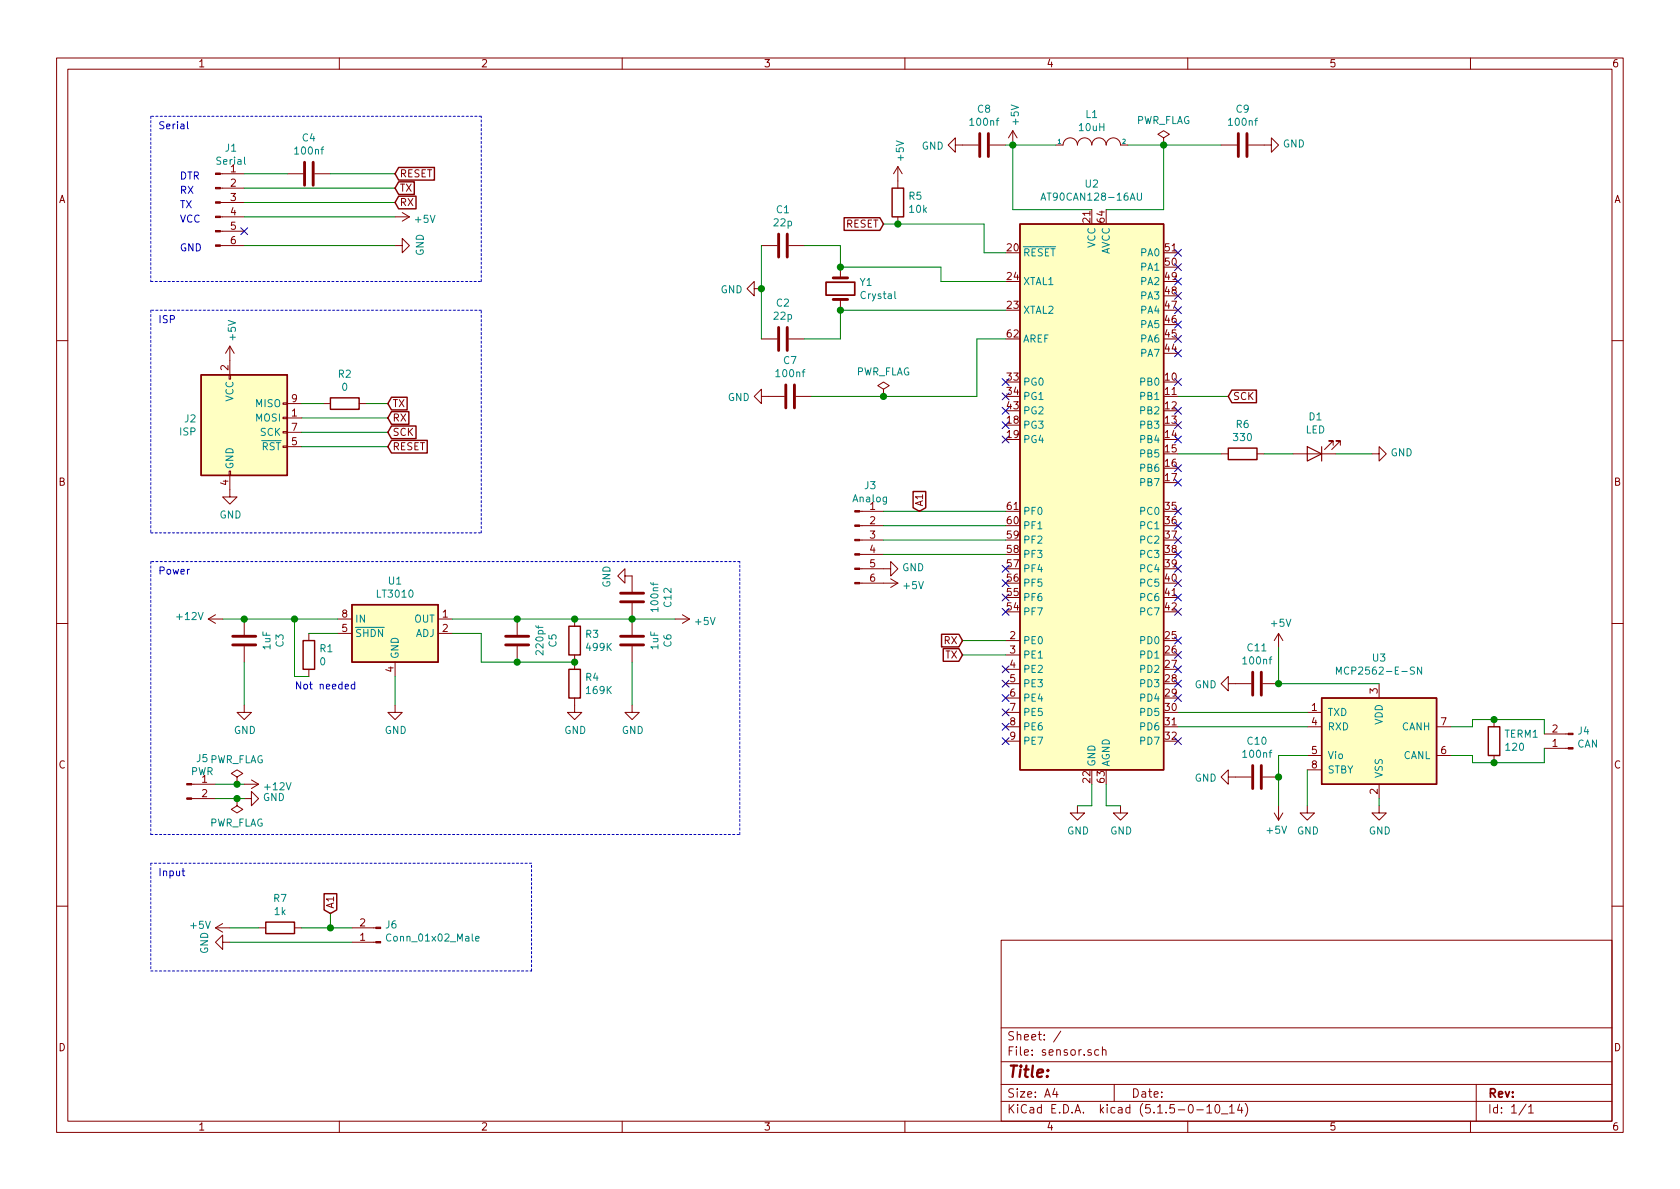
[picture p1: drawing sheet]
EESchema Schematic File Version 5
EELAYER 34 0
EELAYER END
$Descr A4 11693 8268
encoding utf-8
Sheet 1 1
Title ""
Date ""
Rev ""
Comp ""
Comment1 ""
Comment2 ""
Comment3 ""
Comment4 ""
Comment5 ""
Comment6 ""
Comment7 ""
Comment8 ""
Comment9 ""
$EndDescr
Connection ~ 5850 1850
Connection ~ 5850 2150
Connection ~ 5300 2000
Connection ~ 8900 4750
Connection ~ 3600 4300
Connection ~ 4000 4300
Connection ~ 3600 4600
Connection ~ 4000 4600
Connection ~ 4400 4300
Connection ~ 6250 1550
Connection ~ 10400 5000
Connection ~ 10400 5300
Connection ~ 2050 4300
Connection ~ 1700 4300
Connection ~ 1650 5450
Connection ~ 8100 1000
Connection ~ 7050 1000
Connection ~ 6150 2750
Connection ~ 1650 5550
Connection ~ 8900 5400
Connection ~ 2300 6450
NoConn ~ 1700 1600
NoConn ~ 7000 5150
NoConn ~ 7000 5050
NoConn ~ 7000 4950
NoConn ~ 7000 4850
NoConn ~ 7000 4750
NoConn ~ 7000 4650
NoConn ~ 8200 5150
NoConn ~ 8200 4850
NoConn ~ 8200 4750
NoConn ~ 8200 4650
NoConn ~ 8200 4550
NoConn ~ 8200 4450
NoConn ~ 7000 3050
NoConn ~ 7000 2950
NoConn ~ 7000 2850
NoConn ~ 7000 2750
NoConn ~ 7000 2650
NoConn ~ 8200 2650
NoConn ~ 8200 2450
NoConn ~ 8200 2350
NoConn ~ 8200 2250
NoConn ~ 8200 2150
NoConn ~ 8200 2050
NoConn ~ 8200 1950
NoConn ~ 8200 1850
NoConn ~ 8200 1750
NoConn ~ 8200 2850
NoConn ~ 8200 2950
NoConn ~ 8200 3050
NoConn ~ 8200 3250
NoConn ~ 8200 3350
NoConn ~ 8200 3550
NoConn ~ 8200 3650
NoConn ~ 8200 3750
NoConn ~ 8200 3850
NoConn ~ 8200 3950
NoConn ~ 8200 4050
NoConn ~ 8200 4150
NoConn ~ 8200 4250
NoConn ~ 7000 3950
NoConn ~ 7000 4050
NoConn ~ 7000 4150
NoConn ~ 7000 4250
Wire Wire Line
	1500 5550 1650 5550
Wire Wire Line
	1600 6450 1800 6450
Wire Wire Line
	1650 5450 1500 5450
Wire Wire Line
	1650 5550 1700 5550
Wire Wire Line
	1700 1300 2750 1300
Wire Wire Line
	1700 4300 1550 4300
Wire Wire Line
	1700 4300 2050 4300
Wire Wire Line
	1700 4900 1700 4600
Wire Wire Line
	1700 5450 1650 5450
Wire Wire Line
	2000 1200 1700 1200
Wire Wire Line
	2050 4300 2350 4300
Wire Wire Line
	2050 4700 2050 4300
Wire Wire Line
	2150 4700 2050 4700
Wire Wire Line
	2250 2800 2100 2800
Wire Wire Line
	2300 1200 2750 1200
Wire Wire Line
	2300 6350 2300 6450
Wire Wire Line
	2300 6450 2100 6450
Wire Wire Line
	2300 6450 2450 6450
Wire Wire Line
	2350 4400 2150 4400
Wire Wire Line
	2450 6550 1600 6550
Wire Wire Line
	2550 2800 2700 2800
Wire Wire Line
	2700 2900 2100 2900
Wire Wire Line
	2700 3000 2100 3000
Wire Wire Line
	2700 3100 2100 3100
Wire Wire Line
	2750 1400 1700 1400
Wire Wire Line
	2750 1500 1700 1500
Wire Wire Line
	2750 1700 1700 1700
Wire Wire Line
	2750 4900 2750 4700
Wire Wire Line
	3150 4300 3600 4300
Wire Wire Line
	3350 4400 3150 4400
Wire Wire Line
	3350 4600 3350 4400
Wire Wire Line
	3600 4300 4000 4300
Wire Wire Line
	3600 4600 3350 4600
Wire Wire Line
	4000 4300 4400 4300
Wire Wire Line
	4000 4600 3600 4600
Wire Wire Line
	4400 4300 4700 4300
Wire Wire Line
	4400 4900 4400 4600
Wire Wire Line
	5300 2000 5300 1700
Wire Wire Line
	5300 2350 5300 2000
Wire Wire Line
	5650 2750 6150 2750
Wire Wire Line
	5850 1700 5600 1700
Wire Wire Line
	5850 1850 5850 1700
Wire Wire Line
	5850 2150 5850 2350
Wire Wire Line
	5850 2150 7000 2150
Wire Wire Line
	5850 2350 5600 2350
Wire Wire Line
	6150 1550 6250 1550
Wire Wire Line
	6150 2750 6800 2750
Wire Wire Line
	6250 1550 6850 1550
Wire Wire Line
	6550 1850 5850 1850
Wire Wire Line
	6550 1950 6550 1850
Wire Wire Line
	6700 4450 7000 4450
Wire Wire Line
	6800 2350 6800 2750
Wire Wire Line
	6850 1550 6850 1750
Wire Wire Line
	6850 1750 7000 1750
Wire Wire Line
	7000 1950 6550 1950
Wire Wire Line
	7000 2350 6800 2350
Wire Wire Line
	7000 3550 6150 3550
Wire Wire Line
	7000 3650 6150 3650
Wire Wire Line
	7000 3750 6150 3750
Wire Wire Line
	7000 3850 6150 3850
Wire Wire Line
	7000 4550 6700 4550
Wire Wire Line
	7050 1000 7000 1000
Wire Wire Line
	7050 1000 7050 1450
Wire Wire Line
	7050 1000 7350 1000
Wire Wire Line
	7050 1450 7600 1450
Wire Wire Line
	7600 5450 7600 5600
Wire Wire Line
	7600 5600 7500 5600
Wire Wire Line
	7700 1450 8100 1450
Wire Wire Line
	7700 5450 7700 5600
Wire Wire Line
	7700 5600 7800 5600
Wire Wire Line
	7850 1000 8100 1000
Wire Wire Line
	8100 1000 8500 1000
Wire Wire Line
	8100 1450 8100 1000
Wire Wire Line
	8200 4950 9100 4950
Wire Wire Line
	8200 5050 9100 5050
Wire Wire Line
	8500 3150 8200 3150
Wire Wire Line
	8550 2750 8200 2750
Wire Wire Line
	8900 4500 8900 4750
Wire Wire Line
	8900 5250 8900 5400
Wire Wire Line
	8900 5400 8900 5600
Wire Wire Line
	9000 3150 8800 3150
Wire Wire Line
	9100 5250 8900 5250
Wire Wire Line
	9100 5350 9100 5600
Wire Wire Line
	9550 3150 9300 3150
Wire Wire Line
	9600 4750 8900 4750
Wire Wire Line
	9600 5550 9600 5600
Wire Wire Line
	10250 5000 10250 5050
Wire Wire Line
	10250 5000 10400 5000
Wire Wire Line
	10250 5050 10100 5050
Wire Wire Line
	10250 5250 10100 5250
Wire Wire Line
	10250 5300 10250 5250
Wire Wire Line
	10250 5300 10400 5300
Wire Wire Line
	10400 5000 10750 5000
Wire Wire Line
	10400 5300 10750 5300
Wire Wire Line
	10750 5100 10750 5000
Wire Wire Line
	10750 5200 10750 5300
Wire Notes Line
	1050 800  1050 1950
Wire Notes Line
	1050 1950 3350 1950
Wire Notes Line
	1050 2150 1050 3700
Wire Notes Line
	1050 3700 3350 3700
Wire Notes Line
	1050 3900 1050 5800
Wire Notes Line
	1050 5800 5150 5800
Wire Notes Line
	1050 6000 1050 6750
Wire Notes Line
	1050 6750 3700 6750
Wire Notes Line
	3350 800  1050 800 
Wire Notes Line
	3350 1950 3350 800 
Wire Notes Line
	3350 2150 1050 2150
Wire Notes Line
	3350 3700 3350 2150
Wire Notes Line
	3700 6000 1050 6000
Wire Notes Line
	3700 6750 3700 6000
Wire Notes Line
	5150 3900 1050 3900
Wire Notes Line
	5150 5800 5150 3900
Text Notes 1100 900  0    50   ~ 0
Serial
Text Notes 1100 2250 0    50   ~ 0
ISP
Text Notes 1100 4000 0    50   ~ 0
Power
Text Notes 1100 6100 0    50   ~ 0
Input
Text Notes 1250 1250 0    50   ~ 0
DTR
Text Notes 1250 1350 0    50   ~ 0
RX
Text Notes 1250 1450 0    50   ~ 0
TX
Text Notes 1250 1550 0    50   ~ 0
VCC
Text Notes 1250 1750 0    50   ~ 0
GND\n
Text Notes 2050 4800 0    50   ~ 0
Not needed
Text GLabel 2300 6350 1    50   Input ~ 0
A1
Text GLabel 2700 2800 2    50   Input ~ 0
TX
Text GLabel 2700 2900 2    50   Input ~ 0
RX
Text GLabel 2700 3000 2    50   Input ~ 0
SCK
Text GLabel 2700 3100 2    50   Input ~ 0
RESET
Text GLabel 2750 1200 2    50   Input ~ 0
RESET
Text GLabel 2750 1300 2    50   Input ~ 0
TX
Text GLabel 2750 1400 2    50   Input ~ 0
RX
Text GLabel 6150 1550 0    50   Input ~ 0
RESET
Text GLabel 6400 3550 1    50   Input ~ 0
A1
Text GLabel 6700 4450 0    50   Input ~ 0
RX
Text GLabel 6700 4550 0    50   Input ~ 0
TX
Text GLabel 8550 2750 2    50   Input ~ 0
SCK
$Comp
L power:PWR_FLAG #FLG0101
U 1 1
P 1650 5450
F 0 "#FLG0101" H 1650 5525 50  0001 C CNN
F 1 "PWR_FLAG" H 1650 5623 50  0000 C CNN
F 2 "" H 1650 5450 50  0001 C CNN
F 3 "~" H 1650 5450 50  0001 C CNN
	1    1650 5450
	1    0    0    -1  
$EndComp
$Comp
L power:PWR_FLAG #FLG0104
U 1 1
P 1650 5550
F 0 "#FLG0104" H 1650 5625 50  0001 C CNN
F 1 "PWR_FLAG" H 1650 5723 50  0000 C CNN
F 2 "" H 1650 5550 50  0001 C CNN
F 3 "~" H 1650 5550 50  0001 C CNN
	1    1650 5550
	-1   0    0    1   
$EndComp
$Comp
L power:PWR_FLAG #FLG0102
U 1 1
P 6150 2750
F 0 "#FLG0102" H 6150 2825 50  0001 C CNN
F 1 "PWR_FLAG" H 6150 2923 50  0000 C CNN
F 2 "" H 6150 2750 50  0001 C CNN
F 3 "~" H 6150 2750 50  0001 C CNN
	1    6150 2750
	1    0    0    -1  
$EndComp
$Comp
L power:PWR_FLAG #FLG0103
U 1 1
P 8100 1000
F 0 "#FLG0103" H 8100 1075 50  0001 C CNN
F 1 "PWR_FLAG" H 8100 1173 50  0000 C CNN
F 2 "" H 8100 1000 50  0001 C CNN
F 3 "~" H 8100 1000 50  0001 C CNN
	1    8100 1000
	1    0    0    -1  
$EndComp
$Comp
L power:+12V #PWR0113
U 1 1
P 1550 4300
F 0 "#PWR0113" H 1550 4150 50  0001 C CNN
F 1 "+12V" V 1565 4428 50  0000 L CNN
F 2 "" H 1550 4300 50  0001 C CNN
F 3 "" H 1550 4300 50  0001 C CNN
	1    1550 4300
	0    -1   -1   0   
$EndComp
$Comp
L power:+5V #PWR0123
U 1 1
P 1600 2500
F 0 "#PWR0123" H 1600 2350 50  0001 C CNN
F 1 "+5V" V 1615 2628 50  0000 L CNN
F 2 "" H 1600 2500 50  0001 C CNN
F 3 "" H 1600 2500 50  0001 C CNN
	1    1600 2500
	1    0    0    -1  
$EndComp
$Comp
L power:+5V #PWR0130
U 1 1
P 1600 6450
F 0 "#PWR0130" H 1600 6300 50  0001 C CNN
F 1 "+5V" V 1615 6578 50  0000 L CNN
F 2 "" H 1600 6450 50  0001 C CNN
F 3 "" H 1600 6450 50  0001 C CNN
	1    1600 6450
	0    -1   -1   0   
$EndComp
$Comp
L power:+12V #PWR0125
U 1 1
P 1700 5450
F 0 "#PWR0125" H 1700 5300 50  0001 C CNN
F 1 "+12V" V 1715 5578 50  0000 L CNN
F 2 "" H 1700 5450 50  0001 C CNN
F 3 "" H 1700 5450 50  0001 C CNN
	1    1700 5450
	0    1    1    0   
$EndComp
$Comp
L power:+5V #PWR0120
U 1 1
P 2750 1500
F 0 "#PWR0120" H 2750 1350 50  0001 C CNN
F 1 "+5V" V 2765 1628 50  0000 L CNN
F 2 "" H 2750 1500 50  0001 C CNN
F 3 "" H 2750 1500 50  0001 C CNN
	1    2750 1500
	0    1    1    0   
$EndComp
$Comp
L power:+5V #PWR0115
U 1 1
P 4700 4300
F 0 "#PWR0115" H 4700 4150 50  0001 C CNN
F 1 "+5V" V 4715 4428 50  0000 L CNN
F 2 "" H 4700 4300 50  0001 C CNN
F 3 "" H 4700 4300 50  0001 C CNN
	1    4700 4300
	0    1    1    0   
$EndComp
$Comp
L power:+5V #PWR0129
U 1 1
P 6150 4050
F 0 "#PWR0129" H 6150 3900 50  0001 C CNN
F 1 "+5V" V 6165 4178 50  0000 L CNN
F 2 "" H 6150 4050 50  0001 C CNN
F 3 "" H 6150 4050 50  0001 C CNN
	1    6150 4050
	0    1    1    0   
$EndComp
$Comp
L power:+5V #PWR0119
U 1 1
P 6250 1250
F 0 "#PWR0119" H 6250 1100 50  0001 C CNN
F 1 "+5V" V 6265 1378 50  0000 L CNN
F 2 "" H 6250 1250 50  0001 C CNN
F 3 "" H 6250 1250 50  0001 C CNN
	1    6250 1250
	1    0    0    -1  
$EndComp
$Comp
L power:+5V #PWR0103
U 1 1
P 7050 1000
F 0 "#PWR0103" H 7050 850 50  0001 C CNN
F 1 "+5V" V 7065 1128 50  0000 L CNN
F 2 "" H 7050 1000 50  0001 C CNN
F 3 "" H 7050 1000 50  0001 C CNN
	1    7050 1000
	1    0    0    -1  
$EndComp
$Comp
L power:+5V #PWR0107
U 1 1
P 8900 4500
F 0 "#PWR0107" H 8900 4350 50  0001 C CNN
F 1 "+5V" H 8915 4673 50  0000 C CNN
F 2 "" H 8900 4500 50  0001 C CNN
F 3 "" H 8900 4500 50  0001 C CNN
	1    8900 4500
	1    0    0    -1  
$EndComp
$Comp
L power:+5V #PWR0110
U 1 1
P 8900 5600
F 0 "#PWR0110" H 8900 5450 50  0001 C CNN
F 1 "+5V" H 8915 5773 50  0000 C CNN
F 2 "" H 8900 5600 50  0001 C CNN
F 3 "" H 8900 5600 50  0001 C CNN
	1    8900 5600
	-1   0    0    1   
$EndComp
$Comp
L power:GND #PWR0122
U 1 1
P 1600 3400
F 0 "#PWR0122" H 1600 3150 50  0001 C CNN
F 1 "GND" H 1605 3227 50  0000 C CNN
F 2 "" H 1600 3400 50  0001 C CNN
F 3 "" H 1600 3400 50  0001 C CNN
	1    1600 3400
	1    0    0    -1  
$EndComp
$Comp
L power:GND #PWR0131
U 1 1
P 1600 6550
F 0 "#PWR0131" H 1600 6300 50  0001 C CNN
F 1 "GND" H 1605 6377 50  0000 C CNN
F 2 "" H 1600 6550 50  0001 C CNN
F 3 "" H 1600 6550 50  0001 C CNN
	1    1600 6550
	0    1    1    0   
$EndComp
$Comp
L power:GND #PWR0118
U 1 1
P 1700 4900
F 0 "#PWR0118" H 1700 4650 50  0001 C CNN
F 1 "GND" H 1705 4727 50  0000 C CNN
F 2 "" H 1700 4900 50  0001 C CNN
F 3 "" H 1700 4900 50  0001 C CNN
	1    1700 4900
	1    0    0    -1  
$EndComp
$Comp
L power:GND #PWR0124
U 1 1
P 1700 5550
F 0 "#PWR0124" H 1700 5300 50  0001 C CNN
F 1 "GND" V 1705 5422 50  0000 R CNN
F 2 "" H 1700 5550 50  0001 C CNN
F 3 "" H 1700 5550 50  0001 C CNN
	1    1700 5550
	0    -1   -1   0   
$EndComp
$Comp
L power:GND #PWR0121
U 1 1
P 2750 1700
F 0 "#PWR0121" H 2750 1450 50  0001 C CNN
F 1 "GND" H 2755 1527 50  0000 C CNN
F 2 "" H 2750 1700 50  0001 C CNN
F 3 "" H 2750 1700 50  0001 C CNN
	1    2750 1700
	0    -1   -1   0   
$EndComp
$Comp
L power:GND #PWR0114
U 1 1
P 2750 4900
F 0 "#PWR0114" H 2750 4650 50  0001 C CNN
F 1 "GND" H 2755 4727 50  0000 C CNN
F 2 "" H 2750 4900 50  0001 C CNN
F 3 "" H 2750 4900 50  0001 C CNN
	1    2750 4900
	1    0    0    -1  
$EndComp
$Comp
L power:GND #PWR0116
U 1 1
P 4000 4900
F 0 "#PWR0116" H 4000 4650 50  0001 C CNN
F 1 "GND" H 4005 4727 50  0000 C CNN
F 2 "" H 4000 4900 50  0001 C CNN
F 3 "" H 4000 4900 50  0001 C CNN
	1    4000 4900
	1    0    0    -1  
$EndComp
$Comp
L power:GND #PWR0132
U 1 1
P 4400 4000
F 0 "#PWR0132" H 4400 3750 50  0001 C CNN
F 1 "GND" H 4405 3827 50  0000 C CNN
F 2 "" H 4400 4000 50  0001 C CNN
F 3 "" H 4400 4000 50  0001 C CNN
	1    4400 4000
	0    1    1    0   
$EndComp
$Comp
L power:GND #PWR0117
U 1 1
P 4400 4900
F 0 "#PWR0117" H 4400 4650 50  0001 C CNN
F 1 "GND" H 4405 4727 50  0000 C CNN
F 2 "" H 4400 4900 50  0001 C CNN
F 3 "" H 4400 4900 50  0001 C CNN
	1    4400 4900
	1    0    0    -1  
$EndComp
$Comp
L power:GND #PWR0101
U 1 1
P 5300 2000
F 0 "#PWR0101" H 5300 1750 50  0001 C CNN
F 1 "GND" V 5305 1872 50  0000 R CNN
F 2 "" H 5300 2000 50  0001 C CNN
F 3 "" H 5300 2000 50  0001 C CNN
	1    5300 2000
	0    1    1    0   
$EndComp
$Comp
L power:GND #PWR0105
U 1 1
P 5350 2750
F 0 "#PWR0105" H 5350 2500 50  0001 C CNN
F 1 "GND" V 5355 2622 50  0000 R CNN
F 2 "" H 5350 2750 50  0001 C CNN
F 3 "" H 5350 2750 50  0001 C CNN
	1    5350 2750
	0    1    1    0   
$EndComp
$Comp
L power:GND #PWR0126
U 1 1
P 6150 3950
F 0 "#PWR0126" H 6150 3700 50  0001 C CNN
F 1 "GND" V 6155 3822 50  0000 R CNN
F 2 "" H 6150 3950 50  0001 C CNN
F 3 "" H 6150 3950 50  0001 C CNN
	1    6150 3950
	0    -1   -1   0   
$EndComp
$Comp
L power:GND #PWR0104
U 1 1
P 6700 1000
F 0 "#PWR0104" H 6700 750 50  0001 C CNN
F 1 "GND" V 6705 872 50  0000 R CNN
F 2 "" H 6700 1000 50  0001 C CNN
F 3 "" H 6700 1000 50  0001 C CNN
	1    6700 1000
	0    1    1    0   
$EndComp
$Comp
L power:GND #PWR0127
U 1 1
P 7500 5600
F 0 "#PWR0127" H 7500 5350 50  0001 C CNN
F 1 "GND" H 7505 5427 50  0000 C CNN
F 2 "" H 7500 5600 50  0001 C CNN
F 3 "" H 7500 5600 50  0001 C CNN
	1    7500 5600
	1    0    0    -1  
$EndComp
$Comp
L power:GND #PWR0106
U 1 1
P 7800 5600
F 0 "#PWR0106" H 7800 5350 50  0001 C CNN
F 1 "GND" H 7805 5427 50  0000 C CNN
F 2 "" H 7800 5600 50  0001 C CNN
F 3 "" H 7800 5600 50  0001 C CNN
	1    7800 5600
	1    0    0    -1  
$EndComp
$Comp
L power:GND #PWR0108
U 1 1
P 8600 4750
F 0 "#PWR0108" H 8600 4500 50  0001 C CNN
F 1 "GND" V 8605 4622 50  0000 R CNN
F 2 "" H 8600 4750 50  0001 C CNN
F 3 "" H 8600 4750 50  0001 C CNN
	1    8600 4750
	0    1    1    0   
$EndComp
$Comp
L power:GND #PWR0112
U 1 1
P 8600 5400
F 0 "#PWR0112" H 8600 5150 50  0001 C CNN
F 1 "GND" V 8605 5272 50  0000 R CNN
F 2 "" H 8600 5400 50  0001 C CNN
F 3 "" H 8600 5400 50  0001 C CNN
	1    8600 5400
	0    1    1    0   
$EndComp
$Comp
L power:GND #PWR0128
U 1 1
P 8800 1000
F 0 "#PWR0128" H 8800 750 50  0001 C CNN
F 1 "GND" V 8805 872 50  0000 R CNN
F 2 "" H 8800 1000 50  0001 C CNN
F 3 "" H 8800 1000 50  0001 C CNN
	1    8800 1000
	0    -1   -1   0   
$EndComp
$Comp
L power:GND #PWR0111
U 1 1
P 9100 5600
F 0 "#PWR0111" H 9100 5350 50  0001 C CNN
F 1 "GND" H 9105 5427 50  0000 C CNN
F 2 "" H 9100 5600 50  0001 C CNN
F 3 "" H 9100 5600 50  0001 C CNN
	1    9100 5600
	1    0    0    -1  
$EndComp
$Comp
L power:GND #PWR0109
U 1 1
P 9550 3150
F 0 "#PWR0109" H 9550 2900 50  0001 C CNN
F 1 "GND" V 9555 3022 50  0000 R CNN
F 2 "" H 9550 3150 50  0001 C CNN
F 3 "" H 9550 3150 50  0001 C CNN
	1    9550 3150
	0    -1   -1   0   
$EndComp
$Comp
L power:GND #PWR0102
U 1 1
P 9600 5600
F 0 "#PWR0102" H 9600 5350 50  0001 C CNN
F 1 "GND" H 9605 5427 50  0000 C CNN
F 2 "" H 9600 5600 50  0001 C CNN
F 3 "" H 9600 5600 50  0001 C CNN
	1    9600 5600
	1    0    0    -1  
$EndComp
$Comp
L Device:R R7
U 1 1
P 1950 6450
F 0 "R7" V 1743 6450 50  0000 C CNN
F 1 "1k" V 1834 6450 50  0000 C CNN
F 2 "Resistor_SMD:R_0805_2012Metric_Pad1.15x1.40mm_HandSolder" V 1880 6450 50  0001 C CNN
F 3 "~" H 1950 6450 50  0001 C CNN
	1    1950 6450
	0    1    1    0   
$EndComp
$Comp
L Device:R R1
U 1 1
P 2150 4550
F 0 "R1" H 2220 4596 50  0000 L CNN
F 1 "0" H 2220 4505 50  0000 L CNN
F 2 "Resistor_SMD:R_0805_2012Metric_Pad1.15x1.40mm_HandSolder" V 2080 4550 50  0001 C CNN
F 3 "~" H 2150 4550 50  0001 C CNN
	1    2150 4550
	1    0    0    -1  
$EndComp
$Comp
L Device:R R2
U 1 1
P 2400 2800
F 0 "R2" V 2193 2800 50  0000 C CNN
F 1 "0" V 2284 2800 50  0000 C CNN
F 2 "Resistor_SMD:R_0805_2012Metric_Pad1.15x1.40mm_HandSolder" V 2330 2800 50  0001 C CNN
F 3 "~" H 2400 2800 50  0001 C CNN
	1    2400 2800
	0    1    1    0   
$EndComp
$Comp
L Device:R R3
U 1 1
P 4000 4450
F 0 "R3" H 4070 4496 50  0000 L CNN
F 1 "499K" H 4070 4405 50  0000 L CNN
F 2 "Resistor_SMD:R_0805_2012Metric_Pad1.15x1.40mm_HandSolder" V 3930 4450 50  0001 C CNN
F 3 "~" H 4000 4450 50  0001 C CNN
	1    4000 4450
	1    0    0    -1  
$EndComp
$Comp
L Device:R R4
U 1 1
P 4000 4750
F 0 "R4" H 4070 4796 50  0000 L CNN
F 1 "169K" H 4070 4705 50  0000 L CNN
F 2 "Resistor_SMD:R_0805_2012Metric_Pad1.15x1.40mm_HandSolder" V 3930 4750 50  0001 C CNN
F 3 "~" H 4000 4750 50  0001 C CNN
	1    4000 4750
	1    0    0    -1  
$EndComp
$Comp
L Device:R R5
U 1 1
P 6250 1400
F 0 "R5" H 6320 1446 50  0000 L CNN
F 1 "10k" H 6320 1355 50  0000 L CNN
F 2 "Resistor_SMD:R_0805_2012Metric_Pad1.15x1.40mm_HandSolder" V 6180 1400 50  0001 C CNN
F 3 "~" H 6250 1400 50  0001 C CNN
	1    6250 1400
	1    0    0    -1  
$EndComp
$Comp
L Device:R R6
U 1 1
P 8650 3150
F 0 "R6" V 8443 3150 50  0000 C CNN
F 1 "330" V 8534 3150 50  0000 C CNN
F 2 "Resistor_SMD:R_0805_2012Metric_Pad1.15x1.40mm_HandSolder" V 8580 3150 50  0001 C CNN
F 3 "~" H 8650 3150 50  0001 C CNN
	1    8650 3150
	0    1    1    0   
$EndComp
$Comp
L Device:R TERM1
U 1 1
P 10400 5150
F 0 "TERM1" H 10330 5104 50  0000 R CNN
F 1 "120" H 10330 5195 50  0000 R CNN
F 2 "Resistor_SMD:R_0805_2012Metric_Pad1.15x1.40mm_HandSolder" V 10330 5150 50  0001 C CNN
F 3 "~" H 10400 5150 50  0001 C CNN
	1    10400 5150
	-1   0    0    1   
$EndComp
$Comp
L pspice:INDUCTOR L1
U 1 1
P 7600 1000
F 0 "L1" H 7600 1215 50  0000 C CNN
F 1 "10uH" H 7600 1124 50  0000 C CNN
F 2 "Inductor_SMD:L_0805_2012Metric_Pad1.15x1.40mm_HandSolder" H 7600 1000 50  0001 C CNN
F 3 "~" H 7600 1000 50  0001 C CNN
	1    7600 1000
	1    0    0    -1  
$EndComp
$Comp
L Connector:Conn_01x02_Male J5
U 1 1
P 1300 5450
F 0 "J5" H 1408 5631 50  0000 C CNN
F 1 "PWR" H 1408 5540 50  0000 C CNN
F 2 "Connector_PinHeader_2.54mm:PinHeader_1x02_P2.54mm_Vertical" H 1300 5450 50  0001 C CNN
F 3 "~" H 1300 5450 50  0001 C CNN
	1    1300 5450
	1    0    0    -1  
$EndComp
$Comp
L Connector:Conn_01x02_Male J6
U 1 1
P 2650 6550
F 0 "J6" H 2622 6432 50  0000 R CNN
F 1 "Conn_01x02_Male" H 2622 6523 50  0000 R CNN
F 2 "Connector_PinHeader_2.54mm:PinHeader_1x02_P2.54mm_Vertical" H 2650 6550 50  0001 C CNN
F 3 "~" H 2650 6550 50  0001 C CNN
	1    2650 6550
	-1   0    0    1   
$EndComp
$Comp
L Connector:Conn_01x02_Male J4
U 1 1
P 10950 5200
F 0 "J4" H 10922 5082 50  0000 R CNN
F 1 "CAN" H 10922 5173 50  0000 R CNN
F 2 "Connector_PinHeader_2.54mm:PinHeader_1x02_P2.54mm_Vertical" H 10950 5200 50  0001 C CNN
F 3 "~" H 10950 5200 50  0001 C CNN
	1    10950 5200
	-1   0    0    1   
$EndComp
$Comp
L Device:LED D1
U 1 1
P 9150 3150
F 0 "D1" H 9143 2895 50  0000 C CNN
F 1 "LED" H 9143 2986 50  0000 C CNN
F 2 "LED_SMD:LED_0805_2012Metric_Pad1.15x1.40mm_HandSolder" H 9150 3150 50  0001 C CNN
F 3 "~" H 9150 3150 50  0001 C CNN
	1    9150 3150
	-1   0    0    1   
$EndComp
$Comp
L Device:C C3
U 1 1
P 1700 4450
F 0 "C3" V 1448 4450 50  0000 C CNN
F 1 "1uF" V 1539 4450 50  0000 C CNN
F 2 "Capacitor_SMD:C_0805_2012Metric_Pad1.15x1.40mm_HandSolder" H 1738 4300 50  0001 C CNN
F 3 "~" H 1700 4450 50  0001 C CNN
	1    1700 4450
	-1   0    0    1   
$EndComp
$Comp
L Device:C C4
U 1 1
P 2150 1200
F 0 "C4" V 1898 1200 50  0000 C CNN
F 1 "100nf" V 1989 1200 50  0000 C CNN
F 2 "Capacitor_SMD:C_0805_2012Metric_Pad1.15x1.40mm_HandSolder" H 2188 1050 50  0001 C CNN
F 3 "~" H 2150 1200 50  0001 C CNN
	1    2150 1200
	0    1    1    0   
$EndComp
$Comp
L Device:C C5
U 1 1
P 3600 4450
F 0 "C5" V 3348 4450 50  0000 C CNN
F 1 "220pf" V 3439 4450 50  0000 C CNN
F 2 "Capacitor_SMD:C_0805_2012Metric_Pad1.15x1.40mm_HandSolder" H 3638 4300 50  0001 C CNN
F 3 "~" H 3600 4450 50  0001 C CNN
	1    3600 4450
	-1   0    0    1   
$EndComp
$Comp
L Device:C C12
U 1 1
P 4400 4150
F 0 "C12" V 4148 4150 50  0000 C CNN
F 1 "100nf" V 4239 4150 50  0000 C CNN
F 2 "Capacitor_SMD:C_0805_2012Metric_Pad1.15x1.40mm_HandSolder" H 4438 4000 50  0001 C CNN
F 3 "~" H 4400 4150 50  0001 C CNN
	1    4400 4150
	-1   0    0    1   
$EndComp
$Comp
L Device:C C6
U 1 1
P 4400 4450
F 0 "C6" V 4148 4450 50  0000 C CNN
F 1 "1uF" V 4239 4450 50  0000 C CNN
F 2 "Capacitor_SMD:C_0805_2012Metric_Pad1.15x1.40mm_HandSolder" H 4438 4300 50  0001 C CNN
F 3 "~" H 4400 4450 50  0001 C CNN
	1    4400 4450
	-1   0    0    1   
$EndComp
$Comp
L Device:C C1
U 1 1
P 5450 1700
F 0 "C1" V 5198 1700 50  0000 C CNN
F 1 "22p" V 5289 1700 50  0000 C CNN
F 2 "Capacitor_SMD:C_0805_2012Metric_Pad1.15x1.40mm_HandSolder" H 5488 1550 50  0001 C CNN
F 3 "~" H 5450 1700 50  0001 C CNN
	1    5450 1700
	0    1    1    0   
$EndComp
$Comp
L Device:C C2
U 1 1
P 5450 2350
F 0 "C2" V 5198 2350 50  0000 C CNN
F 1 "22p" V 5289 2350 50  0000 C CNN
F 2 "Capacitor_SMD:C_0805_2012Metric_Pad1.15x1.40mm_HandSolder" H 5488 2200 50  0001 C CNN
F 3 "~" H 5450 2350 50  0001 C CNN
	1    5450 2350
	0    1    1    0   
$EndComp
$Comp
L Device:C C7
U 1 1
P 5500 2750
F 0 "C7" V 5248 2750 50  0000 C CNN
F 1 "100nf" V 5339 2750 50  0000 C CNN
F 2 "Capacitor_SMD:C_0805_2012Metric_Pad1.15x1.40mm_HandSolder" H 5538 2600 50  0001 C CNN
F 3 "~" H 5500 2750 50  0001 C CNN
	1    5500 2750
	0    1    1    0   
$EndComp
$Comp
L Device:C C8
U 1 1
P 6850 1000
F 0 "C8" V 6598 1000 50  0000 C CNN
F 1 "100nf" V 6689 1000 50  0000 C CNN
F 2 "Capacitor_SMD:C_0805_2012Metric_Pad1.15x1.40mm_HandSolder" H 6888 850 50  0001 C CNN
F 3 "~" H 6850 1000 50  0001 C CNN
	1    6850 1000
	0    1    1    0   
$EndComp
$Comp
L Device:C C9
U 1 1
P 8650 1000
F 0 "C9" V 8398 1000 50  0000 C CNN
F 1 "100nf" V 8489 1000 50  0000 C CNN
F 2 "Capacitor_SMD:C_0805_2012Metric_Pad1.15x1.40mm_HandSolder" H 8688 850 50  0001 C CNN
F 3 "~" H 8650 1000 50  0001 C CNN
	1    8650 1000
	0    1    1    0   
$EndComp
$Comp
L Device:C C11
U 1 1
P 8750 4750
F 0 "C11" V 8498 4750 50  0000 C CNN
F 1 "100nf" V 8589 4750 50  0000 C CNN
F 2 "Capacitor_SMD:C_0805_2012Metric_Pad1.15x1.40mm_HandSolder" H 8788 4600 50  0001 C CNN
F 3 "~" H 8750 4750 50  0001 C CNN
	1    8750 4750
	0    1    1    0   
$EndComp
$Comp
L Device:C C10
U 1 1
P 8750 5400
F 0 "C10" V 8498 5400 50  0000 C CNN
F 1 "100nf" V 8589 5400 50  0000 C CNN
F 2 "Capacitor_SMD:C_0805_2012Metric_Pad1.15x1.40mm_HandSolder" H 8788 5250 50  0001 C CNN
F 3 "~" H 8750 5400 50  0001 C CNN
	1    8750 5400
	0    1    1    0   
$EndComp
$Comp
L Device:Crystal Y1
U 1 1
P 5850 2000
F 0 "Y1" V 5804 2131 50  0000 L CNN
F 1 "Crystal" V 5895 2131 50  0000 L CNN
F 2 "Crystal:Crystal_HC49-4H_Vertical" H 5850 2000 50  0001 C CNN
F 3 "~" H 5850 2000 50  0001 C CNN
	1    5850 2000
	0    1    1    0   
$EndComp
$Comp
L Connector:Conn_01x06_Male J1
U 1 1
P 1500 1400
F 0 "J1" H 1608 1781 50  0000 C CNN
F 1 "Serial" H 1608 1690 50  0000 C CNN
F 2 "Connector_PinHeader_2.54mm:PinHeader_1x06_P2.54mm_Vertical" H 1500 1400 50  0001 C CNN
F 3 "~" H 1500 1400 50  0001 C CNN
	1    1500 1400
	1    0    0    -1  
$EndComp
$Comp
L Connector:Conn_01x06_Male J3
U 1 1
P 5950 3750
F 0 "J3" H 6058 4131 50  0000 C CNN
F 1 "Analog" H 6058 4040 50  0000 C CNN
F 2 "Connector_PinHeader_2.54mm:PinHeader_1x06_P2.54mm_Vertical" H 5950 3750 50  0001 C CNN
F 3 "~" H 5950 3750 50  0001 C CNN
	1    5950 3750
	1    0    0    -1  
$EndComp
$Comp
L Regulator_Linear:LT3010 U1
U 1 1
P 2750 4400
F 0 "U1" H 2750 4767 50  0000 C CNN
F 1 "LT3010" H 2750 4676 50  0000 C CNN
F 2 "Package_SO:MSOP-8-1EP_3x3mm_P0.65mm_EP1.68x1.88mm" H 2750 4725 50  0001 C CNN
F 3 "https://www.analog.com/media/en/technical-documentation/data-sheets/30105fe.pdf" H 2750 4400 50  0001 C CNN
	1    2750 4400
	1    0    0    -1  
$EndComp
$Comp
L Connector:AVR-ISP-10 J2
U 1 1
P 1700 3000
F 0 "J2" H 1371 3096 50  0000 R CNN
F 1 "ISP" H 1371 3005 50  0000 R CNN
F 2 "Connector_PinHeader_2.54mm:PinHeader_2x05_P2.54mm_Vertical" V 1450 3050 50  0001 C CNN
F 3 " ~" H 425 2450 50  0001 C CNN
	1    1700 3000
	1    0    0    -1  
$EndComp
$Comp
L Interface_CAN_LIN:MCP2562-E-SN U3
U 1 1
P 9600 5150
F 0 "U3" H 9600 5731 50  0000 C CNN
F 1 "MCP2562-E-SN" H 9600 5640 50  0000 C CNN
F 2 "Package_SO:SOIC-8_3.9x4.9mm_P1.27mm" H 9600 4650 50  0001 C CIN
F 3 "http://ww1.microchip.com/downloads/en/DeviceDoc/25167A.pdf" H 9600 5150 50  0001 C CNN
	1    9600 5150
	1    0    0    -1  
$EndComp
$Comp
L MCU_Microchip_AVR:AT90CAN128-16AU U2
U 1 1
P 7600 3450
F 0 "U2" H 7600 5631 50  0000 C CNN
F 1 "AT90CAN128-16AU" H 7600 5540 50  0000 C CNN
F 2 "Package_QFP:TQFP-64_14x14mm_P0.8mm" H 7600 3450 50  0001 C CIN
F 3 "http://ww1.microchip.com/downloads/en/DeviceDoc/doc7679.pdf" H 7600 3450 50  0001 C CNN
	1    7600 3450
	1    0    0    -1  
$EndComp
$EndSCHEMATC
